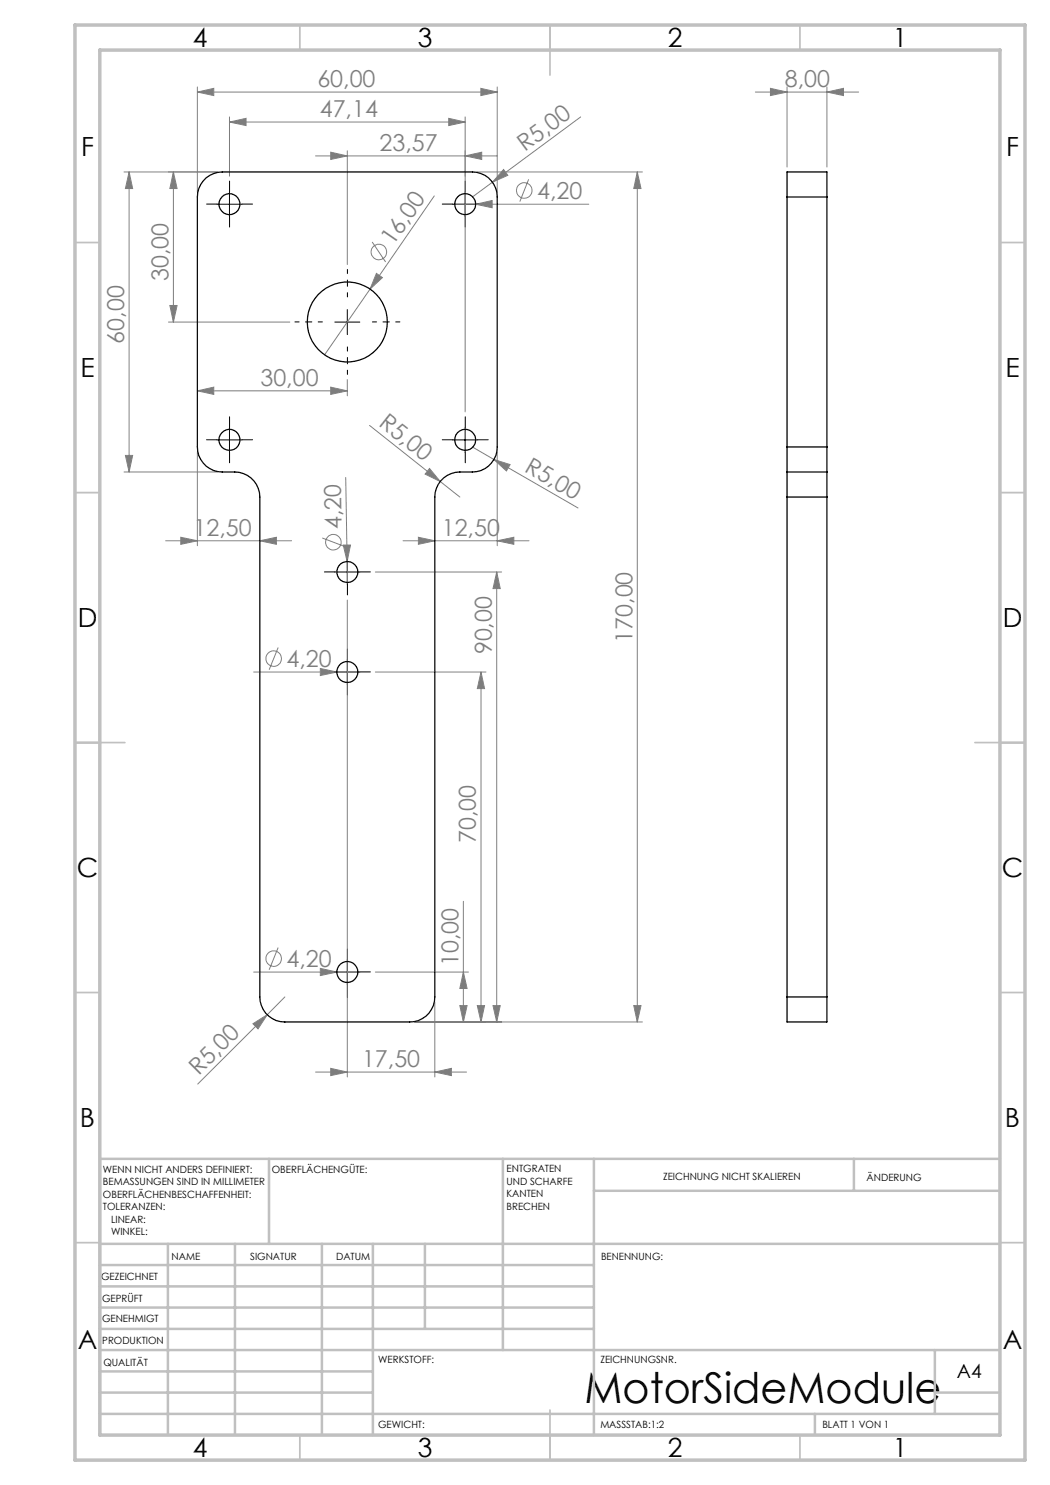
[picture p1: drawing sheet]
<svg xmlns="http://www.w3.org/2000/svg" width="210mm" height="297mm" viewBox="0 0 210 297" stroke-linecap="round" stroke-linejoin="round" font-family="sans-serif">
<g fill="none" stroke="#808080" stroke-width=".2">
<path d="M39.5 18.4l3.3-.7v1.4zM39.5 17.4v21M39.5 18.4h59.9M96.2 17.7l3.2 .7-3.2 .7zM99.4 17.4v21M151.1 18.4h20.6M154.1 17.7l3.3 .7-3.3 .7zM157.4 17.4v16M165.4 18.4l3.3-.7v1.4zM165.4 17.4v16M24.8 34.4h18.7M25.8 34.4v60"/>
<path d="M25.8 34.4l.7 3.3h-1.4zM34.7 34.4l.7 3.3h-1.4zM34.7 34.4v30M45.9 24.4l3.3-.7v1.4zM45.9 23.4v11.8M45.9 24.4h47.1M63.1 31.2h36.3M66.1 30.4l3.4 .8-3.4 .7zM69.5 30.2v22.7M86.9 39.2l-22 31.8M89.7 23.7l3.3 .7-3.3 .7zM93 31.2l3.3-.8v1.5z"/>
<path d="M93 23.4v59M95.5 34.4h33M98.5 36.4l-4 3M100.7 33.9l.9 1.2-3.1 1.3zM105.7 35.9l-1.7 4.4M116.1 23.4l-17.6 13M127.5 34.4l.7 3.3h-1.4zM127.5 34.4v170M74.4 48.4l2.7 4M75.3 54.7l1.2 .8-2.5 2.3zM90.9 40.8h26.9M95.1 40.8l3.3-.7v1.5z"/>
<path d="M33.7 64.4h24.3M34 61.1h1.4l-.7 3.3zM39.5 78.2l3.3-.8v1.5zM39.5 78.2h30M66.1 77.4l3.4 .8-3.4 .7zM69.5 75.9v3.3M24.8 94.4h18.7M25.1 91.1h1.4l-.7 3.3zM39.5 90.4v18.7M69.1 95.5l.3 16.8M73.9 85.1l18.1 14.3M85.9 93.7l2.2 2.6-3.1-1.5z"/>
<path d="M94.5 89.4l4.3 2.5M98.8 91.9l3.2 1-.7 1.3zM98.8 91.9l16.8 9.7M99.4 90.4v18.7M33.1 108.2h25.2M36.2 107.5l3.3 .7-3.3 .7zM52 108.2l3.3-.7v1.4zM64.5 107.6l4.4 1.7M68.7 109h1.4l-.7 3.3zM69.4 112.3l.1 4.2M75.1 114.4h25.2M80.6 108.2h25.2"/>
<path d="M83.7 107.5l3.3 .7-3.3 .7zM99.3 114.4l.7 3.3h-1.4zM99.3 114.4v90M99.4 108.2l3.4-.7v1.4zM50.7 134.4h20.9M55.6 129.5l-1.8 4.4M64.1 133.7l3.3 .7-3.3 .7zM69.5 120v95.4M75.1 134.4h22.1M96.2 134.4v70M96.2 134.4l.7 3.3h-1.4zM50.7 194.4h20.9"/>
<path d="M55.6 189.5l-1.8 4.5M57 199.4l-3.6 3.5M64.1 193.7l3.3 .7-3.3 .7zM75.1 194.4h18.6M92.7 180.3v24.1M92.7 194.4l.7 3.3h-1.4zM50.6 204.7l2.8-1.8-1.8 2.9zM53.4 202.9l-13.9 13.9M63.1 214.4h30.2M66.1 213.7l3.4 .7-3.4 .7zM83 204.4h45.5M87 214.4l3.3-.7v1.4z"/>
<path d="M87 200.4v15M92 201.1h1.4l-.7 3.3zM95.5 201.1h1.4l-.7 3.3zM98.6 201.1h1.4l-.7 3.3zM126.8 201.1h1.4l-.7 3.3z"/>
<circle cx="104.8" cy="38.1" r="1.55"/>
<circle cx="75.8" cy="50.4" r="1.56"/>
<circle cx="66.7" cy="108.4" r="1.56"/>
<circle cx="54.7" cy="131.7" r="1.55"/>
<circle cx="54.7" cy="191.7" r="1.55"/>
</g>
<path d="M69.5 59.4v-5.5M64.5 64.4h-5.5M69.5 69.4v5.5M74.5 64.4h5.5" fill="none" stroke="#000" stroke-width=".2" stroke-dasharray="15.2 1.3 1.3 1.3" stroke-dashoffset="14.4"/>
<g fill="none" stroke="#000" stroke-width=".2" stroke-dasharray="15.2 1.3 1.3 1.3">
<path d="M45.9 38.3v-2.1M93.1 38.3v-2.1M43.4 40.8h-2.1M45.9 43.3v2.1M48.4 40.8h2.1M90.6 40.8h-2.1M93.1 43.3v2.1M95.6 40.8h2.1M43.4 88h-2.1M45.9 85.5v-2.1M45.9 90.5v2.1M48.4 88h2.1"/>
<path d="M90.6 88h-2.1M93.1 85.5v-2.1M93.1 90.5v2.1M95.6 88h2.1M67 114.4h-2.1M69.5 111.9v-2.1M69.5 116.9v2.1M72 114.4h2.1M67 134.4h-2.1M69.5 131.9v-2.1M69.5 136.9v2.1M72 134.4h2.1"/>
<path d="M67 194.4h-2.1M69.5 191.9v-2.1M69.5 196.9v2.6M72 194.4h2.1"/>
</g>
<g fill="none" stroke="#000" stroke-width=".2">
<path d="M45.9 38.3v5M93 38.3v5M43.4 40.8h5M90.5 40.8h5M67 64.4h5M69.5 61.9v5M43.4 88h5M45.9 85.5v5M90.5 88h5M93 85.5v5M67 114.4h5M69.5 111.9v5"/>
<path d="M67 134.4h5M69.5 131.9v5M67 194.4h5M69.5 191.9v5"/>
</g>
<g fill="none" stroke="#c0c0c0" stroke-width=".35">
<path d="M60 5v5M110 5v10M160 5v5M15 48.5h5M200 48.5h5M15 98.5h5M200 98.5h5M15 148.5h10M195 148.5h10M15 198.5h5M200 198.5h5M15 248.5h5"/>
<path d="M200 248.5h5M60 287v5M110 282v10M160 287v5"/>
</g>
<g fill="none" stroke="#c0c0c0" stroke-width=".5">
<path d="M53.8 231.8v17M100.6 231.8v38.2M118.8 231.8v55.2M118.8 238.2h81.2M170.8 231.8v6.4M200 231.8h-180v55.2M20 248.8h180M20 257.3h98.8M20 253h98.8M33.6 248.8v38.2M47 248.8v38.2M64.4 248.8v38.2"/>
<path d="M74.6 248.8v38.2M85 248.8v17M20 265.8h98.8M20 261.5h98.8M20 278.5h54.6M20 274.3h54.6M20 270h180M187 278.5h13M187 270v12.8M20 282.8h180M163 282.8v4.2"/>
</g>
<path d="M15 5h190v287h-190zM20 10h180v277h-180z" fill="none" stroke="#c0c0c0" stroke-width=".7"/>
<g fill="#808080">
<path d="M85.9 93.7l2.2 2.6-3.1-1.5z"/>
<path d="M64.1 193.7l3.3 .7-3.3 .7z"/>
<path d="M95.1 40.8l3.3-.7v1.5z"/>
<path d="M64.1 133.7l3.3 .7-3.3 .7z"/>
<path d="M100.7 33.9l.9 1.2-3.1 1.3z"/>
<path d="M50.6 204.7l2.8-1.8-1.8 2.9z"/>
<path d="M75.3 54.7l1.2 .8-2.5 2.3z"/>
<path d="M68.7 109h1.4l-.7 3.3z"/>
<path d="M98.8 91.9l3.2 1-.7 1.3z"/>
<path d="M89.7 23.7l3.3 .7-3.3 .7zM45.9 24.4l3.3-.7v1.4zM66.1 77.4l3.4 .8-3.4 .7zM39.5 78.2l3.3-.8v1.5zM52 108.2l3.3-.7v1.4zM36.2 107.5l3.3 .7-3.3 .7z"/>
<path d="M66.1 30.4l3.4 .8-3.4 .7zM93 31.2l3.3-.8v1.5zM39.5 18.4l3.3-.7v1.4zM96.2 17.7l3.2 .7-3.2 .7z"/>
<path d="M66.1 213.7l3.4 .7-3.4 .7zM87 214.4l3.3-.7v1.4zM83.7 107.5l3.3 .7-3.3 .7zM99.4 108.2l3.4-.7v1.4z"/>
<path d="M154.1 17.7l3.3 .7-3.3 .7zM165.4 18.4l3.3-.7v1.4z"/>
<path d="M34 61.1h1.4l-.7 3.3zM34.7 34.4l.7 3.3h-1.4z"/>
<path d="M92 201.1h1.4l-.7 3.3zM92.7 194.4l.7 3.3h-1.4zM95.5 201.1h1.4l-.7 3.3zM96.2 134.4l.7 3.3h-1.4z"/>
<path d="M99.3 114.4l.7 3.3h-1.4zM98.6 201.1h1.4l-.7 3.3zM127.5 34.4l.7 3.3h-1.4zM126.8 201.1h1.4l-.7 3.3zM25.8 34.4l.7 3.3h-1.4zM25.1 91.1h1.4l-.7 3.3z"/>
</g>
<g fill="none" stroke="#000" stroke-width=".25">
<path d="M41.2 35.6a5.4 5.4 0 0 1 3.2-1.2h50.1a5 5 0 0 1 4.9 5v50a5 5 0 0 1-4.9 5 7.7 7.7 0 0 0-5 .7 5 5 0 0 0-2.5 4.3v100a5 5 0 0 1-5 5h-25a5 5 0 0 1-5-5v-100a5 5 0 0 0-5-5 7.3 7.3 0 0 1-5.8-1.2 5.2 5.2 0 0 1-1.7-3.8v-50a5 5 0 0 1 1.7-3.8zM157.4 39.4v-5h8v5M157.4 39.4h8M157.4 39.4v50M165.4 39.4v50M157.4 89.4v5M157.4 94.4v5M157.4 94.4h8M157.4 89.4h8M157.4 99.4v100M157.4 99.4h8M165.4 89.4v5"/>
<path d="M165.4 94.4v5M165.4 99.4v100M157.4 199.4v5h8v-5M157.4 199.4h8"/>
<circle cx="45.9" cy="40.8" r="2.1"/>
<circle cx="93" cy="40.8" r="2.09"/>
<circle cx="69.5" cy="64.4" r="8"/>
<circle cx="45.9" cy="88" r="2.11"/>
<circle cx="93" cy="88" r="2.1"/>
<circle cx="69.5" cy="114.4" r="2.11"/>
<circle cx="69.5" cy="134.4" r="2.11"/>
<circle cx="69.5" cy="194.4" r="2.11"/>
</g>
<text font-size="8.5" x="116.9" y="280.6">MotorSideModule</text>
<g font-size="5.3">
<text x="38.5" y="9.5">4</text>
<text x="83.5" y="9.5">3</text>
<text x="133.6" y="9.5">2</text>
<text x="178.6" y="9.5">1</text>
<text x="16.2" y="31.2">F</text>
<text x="201.2" y="31.2">F</text>
<text x="16.1" y="75.5">E</text>
<text x="201.1" y="75.5">E</text>
<text x="15.5" y="125.5">D</text>
<text x="200.5" y="125.5">D</text>
<text x="15.4" y="175.5">C</text>
<text x="200.4" y="175.5">C</text>
<text x="16" y="225.5">B</text>
<text x="201" y="225.5">B</text>
<text x="15.5" y="269.7">A</text>
<text x="200.5" y="269.7">A</text>
<text x="38.5" y="291.5">4</text>
<text x="83.5" y="291.5">3</text>
<text x="133.6" y="291.5">2</text>
<text x="178.6" y="291.5">1</text>
</g>
<g font-size="4.7" fill="#808080">
<text x="63.5" y="17.4">60,00</text>
<text x="157" y="17.4">8,00</text>
<text x="63.9" y="23.4">47,14</text>
<text x="75.9" y="30.1">23,57</text>
<text x="105" y="30.4" transform="rotate(-36 105 30.4)">R5,00</text>
<text x="107.4" y="39.8">4,20</text>
<text x="78.7" y="49.2" transform="rotate(-55 78.7 49.2)">16,00</text>
<text x="33.7" y="56.2" transform="rotate(-90 33.7 56.2)">30,00</text>
<text x="24.8" y="68.7" transform="rotate(-90 24.8 68.7)">60,00</text>
<text x="52.1" y="77.1">30,00</text>
<text x="75.5" y="85.1" transform="rotate(38 75.5 85.1)">R5,00</text>
<text x="104.7" y="94.2" transform="rotate(30 104.7 94.2)">R5,00</text>
<text x="38.7" y="107.1">12,50</text>
<text x="68.4" y="105.8" transform="rotate(-91 68.4 105.8)">4,20</text>
<text x="88.4" y="107.1">12,50</text>
<text x="98.3" y="130.9" transform="rotate(-90 98.3 130.9)">90,00</text>
<text x="126.5" y="128.5" transform="rotate(-90 126.5 128.5)">170,00</text>
<text x="57.3" y="133.4">4,20</text>
<text x="95.2" y="168.6" transform="rotate(-90 95.2 168.6)">70,00</text>
<text x="57.3" y="193.4">4,20</text>
<text x="91.7" y="193.2" transform="rotate(-90 91.7 193.2)">10,00</text>
<text x="39.8" y="215.2" transform="rotate(-45 39.8 215.2)">R5,00</text>
<text x="72.4" y="213.4">17,50</text>
</g>
<text font-size="3.9" x="191.4" y="275.6">A4</text>
<g font-size="2">
<text x="20.6" y="234.6">WENN NICHT ANDERS DEFINIERT:</text>
<text x="20.6" y="237.1">BEMASSUNGEN SIND IN MILLIMETER</text>
<text x="20.6" y="239.6">OBERFLÄCHENBESCHAFFENHEIT:</text>
<text x="54.4" y="234.6">OBERFLÄCHENGÜTE:</text>
<text x="101.3" y="234.5">ENTGRATEN</text>
<text x="101.3" y="237">UND SCHARFE</text>
<text x="101.3" y="239.5">KANTEN</text>
<text x="132.6" y="236">ZEICHNUNG NICHT SKALIEREN</text>
<text x="173.3" y="236.2">ÄNDERUNG</text>
<text x="20.6" y="242.1">TOLERANZEN:</text>
<text x="22.2" y="244.6">LINEAR:</text>
<text x="101.3" y="242">BRECHEN</text>
<text x="22.2" y="247.1">WINKEL:</text>
<text x="34.3" y="252">NAME</text>
<text x="50" y="251.9">SIGNATUR</text>
<text x="67.2" y="251.9">DATUM</text>
<text x="120.2" y="251.9">BENENNUNG:</text>
<text x="20.2" y="256.1">GEZEICHNET</text>
<text x="20.4" y="260.3">GEPRÜFT</text>
<text x="20.4" y="264.4">GENEHMIGT</text>
<text x="20.5" y="268.8">PRODUKTION</text>
<text x="20.7" y="273.1">QUALITÄT</text>
<text x="75.6" y="272.5">WERKSTOFF:</text>
<text x="120.1" y="272.5">ZEICHNUNGSNR.</text>
<text x="75.6" y="285.5">GEWICHT:</text>
<text x="120.1" y="285.6">MASSSTAB:1:2</text>
<text x="164.5" y="285.6">BLATT 1 VON 1</text>
</g>
</svg>
